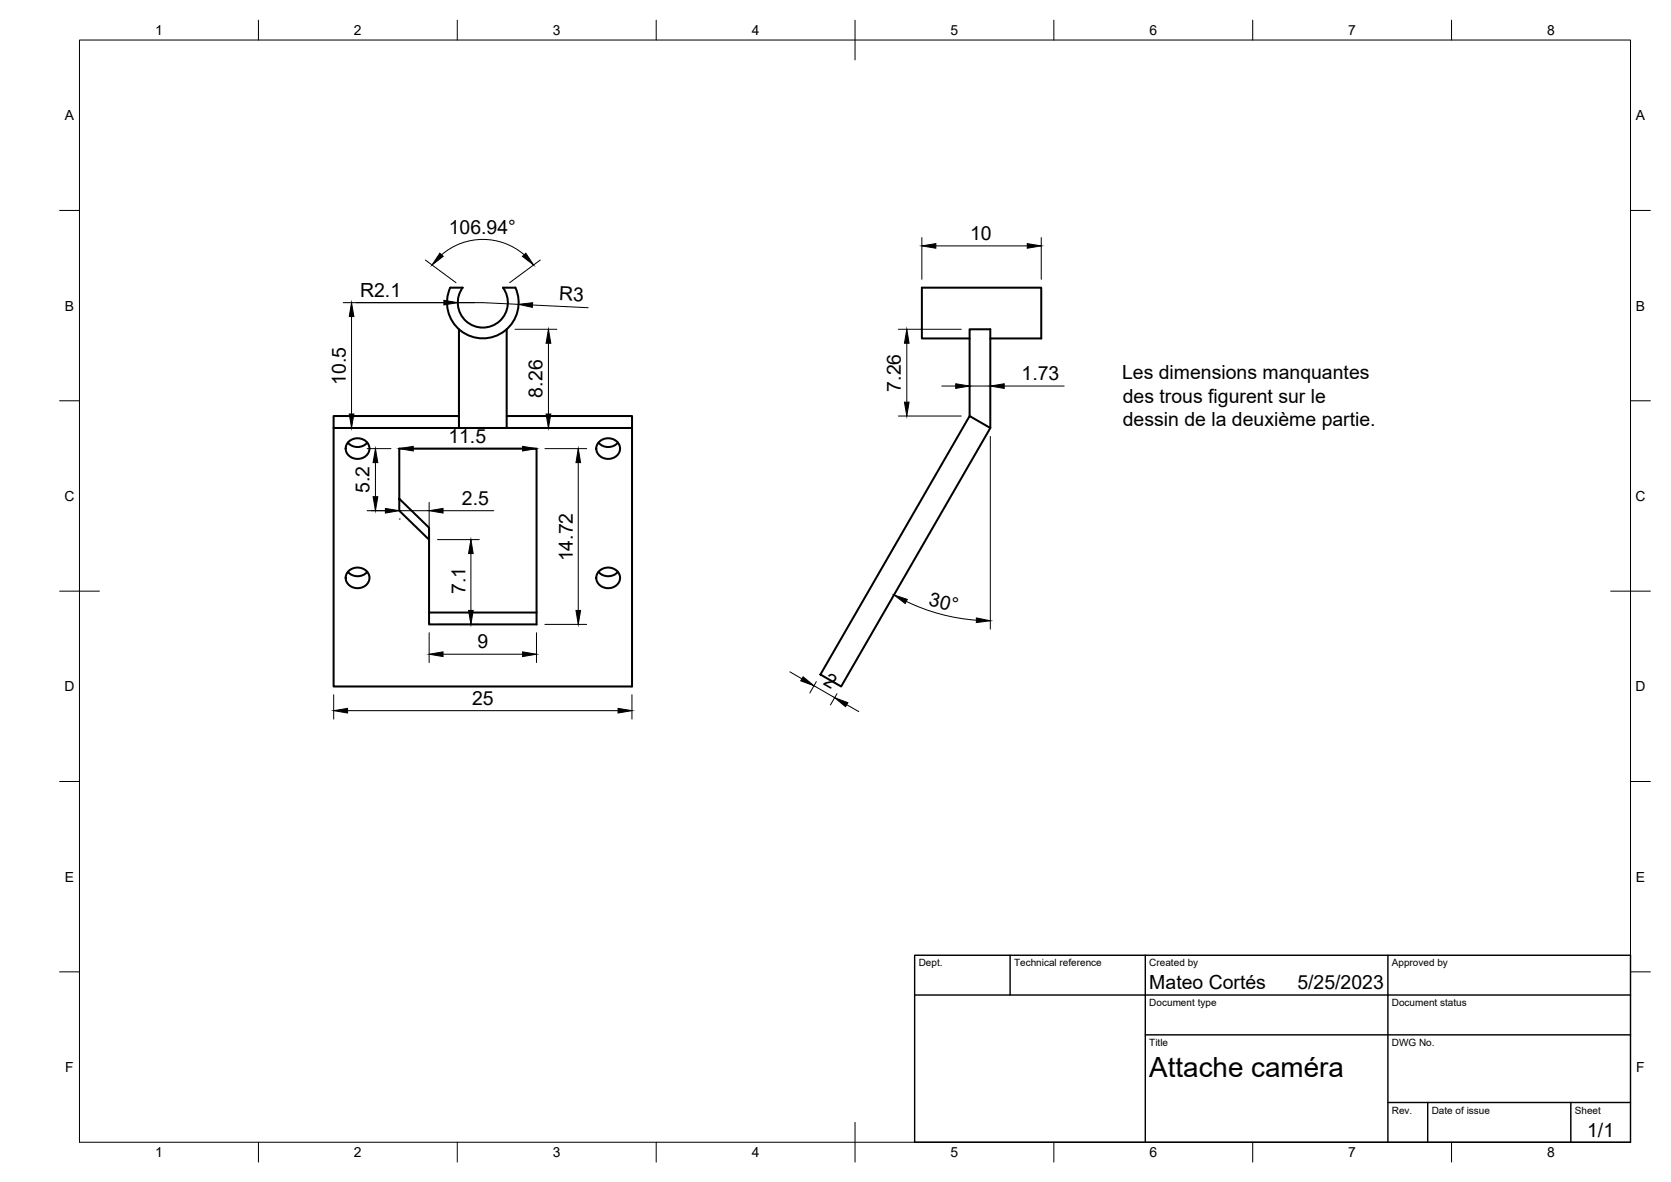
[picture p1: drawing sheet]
<svg xmlns="http://www.w3.org/2000/svg" width="420mm" height="297mm" viewBox="0 0 420 297" stroke-linecap="round" stroke-linejoin="round" font-family="sans-serif">
<!-- layer: Visible -->
<g fill="none" stroke="#000" stroke-width=".51">
<path d="M129.6 72.3a9 9 0 0 1-8.2 12.7 9 9 0 0 1-8.2-12.7h3.1a6.3 6.3 0 0 0 .9 8.4 6.3 6.3 0 0 0 8.4 0 6.3 6.3 0 0 0 .9-8.4h3.1M115.4 82.7v24.9M127.4 82.7v24.9M243.8 85.1h-12v-12.8h30v12.8h-12.8M83.9 107.6v64.9h75v-64.9M87.5 111.2a3.3 3.3 0 0 0 4.9 0M87.6 111.1a3.1 3.1 0 0 1 3.1-.9 3.1 3.1 0 0 1 2.2 2.5 3 3 0 0 1-3 2.6 3 3 0 0 1-3-2.6l.1-.6zM115.4 104.5h-31.5v3.1h31.5M115.4 107.6h12M127.4 104.5h31.5v3.1h-31.5M150.5 111.2a3.3 3.3 0 0 0 4.9 0M150.6 111.1a3.1 3.1 0 0 1 3.2-.9 3.1 3.1 0 0 1 2.1 2.5 3 3 0 0 1-3 2.6 3 3 0 0 1-3-2.6l.1-.6z"/>
<path d="M243.8 104.5l5.2 3.1-37.5 64.9-5.2-3zM243.8 104.5v-21.8h5.2v24.9M100.4 125.3l7.5 7.3v3l-7.5-7.3v-15.6h34.5v44.2h-27v-21.3M87.5 143.7a3.3 3.3 0 0 0 4.9 0M87.6 143.6a3.1 3.1 0 0 1 3.1-.9 3.1 3.1 0 0 1 2.2 2.5 3 3 0 0 1-3 2.6 3 3 0 0 1-3-2.6l.1-.6zM107.9 153.9h27M150.5 143.7a3.3 3.3 0 0 0 4.9 0M150.6 143.6a3.1 3.1 0 0 1 3.2-.9 3.1 3.1 0 0 1 2.1 2.5 3 3 0 0 1-3 2.6 3 3 0 0 1-3-2.6l.1-.6z"/>
</g>
<!-- layer: BORDER -->
<g fill="none" stroke="#000" stroke-width=".25">
<path d="M20 10.1h390v276.9h-390zM65 5.1v5M115 5.1v5M165 5.1v5M215 5.1v10M265 5.1v5M315 5.1v5M365 5.1v5M15 52.9h5M410 52.9h5M15 100.7h5M410 100.7h5"/>
<path d="M15 148.6h10M405 148.6h10M15 196.4h5M410 196.4h5M15 244.2h5M410 244.2h5M65 287v5M115 287v5M165 287v5M215 282.1v9.9M265 287v5M315 287v5"/>
<path d="M365 287v5"/>
</g>
<!-- layer: TITLEBLOCK -->
<path d="M230 240.1h180v46.9h-180zM230 250h180M254 240.1v9.9M288 240.1v46.9M349 240.1v46.9M288 260.1h122M349 277.1h61M359 277.1v9.9M395 277.1v9.9" fill="none" stroke="#000" stroke-width=".36"/>
<!-- layer: FD_Dimensions -->
<g fill="none" stroke="#000" stroke-width=".25">
<path d="M231.8 59.7v10.5M261.8 59.7v10.5M86.3 76.1h35.1l9 .4M88.4 79.6v24.4M107 65.3l7.7 5.7M111 64a15.9 15.9 0 0 1 20.8 0M133.9 76.7l14 .6M135.8 65.3l-7.7 5.7M235.3 61.8h23M129.5 82.7h10.5M137.9 86.3v17.7M225.9 82.7h15.8"/>
<path d="M228 86.3v14.8M236.8 97h3.5M243.8 97h5.2M252.5 97h15.1M86.3 107.6h27M92.3 112.7h6M94.4 116.3v8.5M103.9 112.7h27.5M129.5 107.6h10.5M137 112.7h10.5M145.4 116.3v37.1M225.9 104.5h15.8"/>
<path d="M249 109.7v48.4M92.3 128.3h6M100.4 130.4h.1M100.4 128.3h7.5M107.9 126.2v7.3M110 135.6h10.5M111.4 128.3h12.8M118.4 139.1v14.3M107.9 159v7.5M110 156.9h10.5M134.9 159v7.5M137 156.9h10.5"/>
<path d="M227.9 151.1a48.4 48.4 0 0 0 17.6 4.8M83.9 174.6v6.1M87.4 178.6h68M111.4 164.4h20M158.9 174.6v6.1M198.6 168.8l3 1.8M204.7 172.3l5.2 3M205.3 171.3l-1.7 2.8M210.5 174.3l-1.7 2.9M212.9 177.1l3 1.7"/>
</g>
<g fill="#000" stroke="#000" stroke-width=".25">
<path d="M88.4 76.1l.6 3.5h-1.2zM110.6 63.6l.8 .8-2.8 2.2zM111.6 75.5l3.5 .6-3.5 .5zM131.4 64.4l.8-.8 2 3zM130.4 76.5l3.5-.4v1.1zM231.8 61.8l3.5-.6v1.2zM258.3 61.2l3.5 .6-3.5 .6zM137.9 82.7l.6 3.6h-1.2zM228 82.7l.6 3.6h-1.2zM240.3 96.4l3.5 .6-3.5 .6zM249 97l3.5-.6v1.2zM87.8 104h1.2l-.6 3.6z"/>
<path d="M94.4 112.7l.6 3.6h-1.2zM100.4 112.7l3.5-.5v1.1zM131.4 112.2l3.5 .5-3.5 .6zM137.3 104h1.2l-.6 3.6zM145.4 112.7l.6 3.6h-1.2zM227.4 101.1h1.2l-.6 3.4zM93.8 124.8h1.2l-.6 3.5zM96.9 127.8l3.5 .5-3.5 .6zM107.9 128.3l3.5-.5v1.1zM118.4 135.6l.6 3.5h-1.2zM117.8 153.4h1.2l-.6 3.5zM144.8 153.4h1.2l-.6 3.5z"/>
<path d="M224.8 149.5l3.3 1.1-.5 1.1zM245.5 155.3l3.5 .7-3.5 .4zM83.9 178.6l3.5-.6v1.2zM107.9 164.4l3.5-.6v1.2zM131.4 163.8l3.5 .6-3.5 .6zM155.4 178l3.5 .6-3.5 .6zM201.9 170.1l2.8 2.2-3.4-1.2zM209.9 175.3l3.3 1.3-.6 1z"/>
</g>
<text font-size="7" x="289" y="270.6">Attache caméra</text>
<g font-size="4.9">
<text x="112.8" y="58.7">106.94°</text>
<text x="243.9" y="60.3">10</text>
<text x="90.6" y="74.6">R2.1</text>
<text x="140.5" y="75.5" transform="rotate(3 140.5 75.5)">R3</text>
<text x="256.9" y="95.6">1.73</text>
<text x="282.1" y="95.3">Les dimensions manquantes</text>
<text x="86.9" y="96.7" transform="rotate(-90 86.9 96.7)">10.5</text>
<text x="136.4" y="99.9" transform="rotate(-90 136.4 99.9)">8.26</text>
<text x="226.5" y="98.4" transform="rotate(-90 226.5 98.4)">7.26</text>
<text x="282.3" y="101.2">des trous figurent sur le</text>
<text x="282.3" y="107">dessin de la deuxième partie.</text>
<text x="112.7" y="111.3">11.5</text>
<text x="92.9" y="123.9" transform="rotate(-90 92.9 123.9)">5.2</text>
<text x="116.2" y="126.9">2.5</text>
<text x="144" y="141.1" transform="rotate(-90 144 141.1)">14.72</text>
<text x="117" y="149.3" transform="rotate(-90 117 149.3)">7.1</text>
<text x="233.3" y="152" transform="rotate(15 233.3 152)">30°</text>
<text x="120.1" y="162.9">9</text>
<text x="206.8" y="172" transform="rotate(30 206.8 172)">2</text>
<text x="118.7" y="177.2">25</text>
<text x="289" y="248.5">Mateo Cortés</text>
<text x="326.2" y="248.5">5/25/2023</text>
<text x="399.1" y="285.7">1/1</text>
</g>
<g font-size="3.5">
<text x="39" y="8.8">1</text>
<text x="89" y="8.8">2</text>
<text x="139" y="8.8">3</text>
<text x="189" y="8.8">4</text>
<text x="239" y="8.8">5</text>
<text x="289" y="8.8">6</text>
<text x="339" y="8.8">7</text>
<text x="389" y="8.8">8</text>
<text x="16.3" y="30.2">A</text>
<text x="411.3" y="30.2">A</text>
<text x="16.3" y="78">B</text>
<text x="411.3" y="78">B</text>
<text x="16.2" y="125.9">C</text>
<text x="411.2" y="125.9">C</text>
<text x="16.2" y="173.7">D</text>
<text x="411.2" y="173.7">D</text>
<text x="16.3" y="221.6">E</text>
<text x="411.3" y="221.6">E</text>
<text x="16.4" y="269.4">F</text>
<text x="411.4" y="269.4">F</text>
<text x="39" y="290.8">1</text>
<text x="89" y="290.8">2</text>
<text x="139" y="290.8">3</text>
<text x="189" y="290.8">4</text>
<text x="239" y="290.8">5</text>
<text x="289" y="290.8">6</text>
<text x="339" y="290.8">7</text>
<text x="389" y="290.8">8</text>
</g>
<g font-size="2.5">
<text x="231" y="242.9">Dept.</text>
<text x="255" y="242.9">Technical reference</text>
<text x="289" y="242.9">Created by</text>
<text x="350" y="242.9">Approved by</text>
<text x="289" y="252.8">Document type</text>
<text x="350" y="252.8">Document status</text>
<text x="289" y="262.9">Title</text>
<text x="350" y="262.9">DWG No.</text>
<text x="350" y="279.9">Rev.</text>
<text x="360" y="279.9">Date of issue</text>
<text x="396" y="279.9">Sheet</text>
</g>
</svg>
